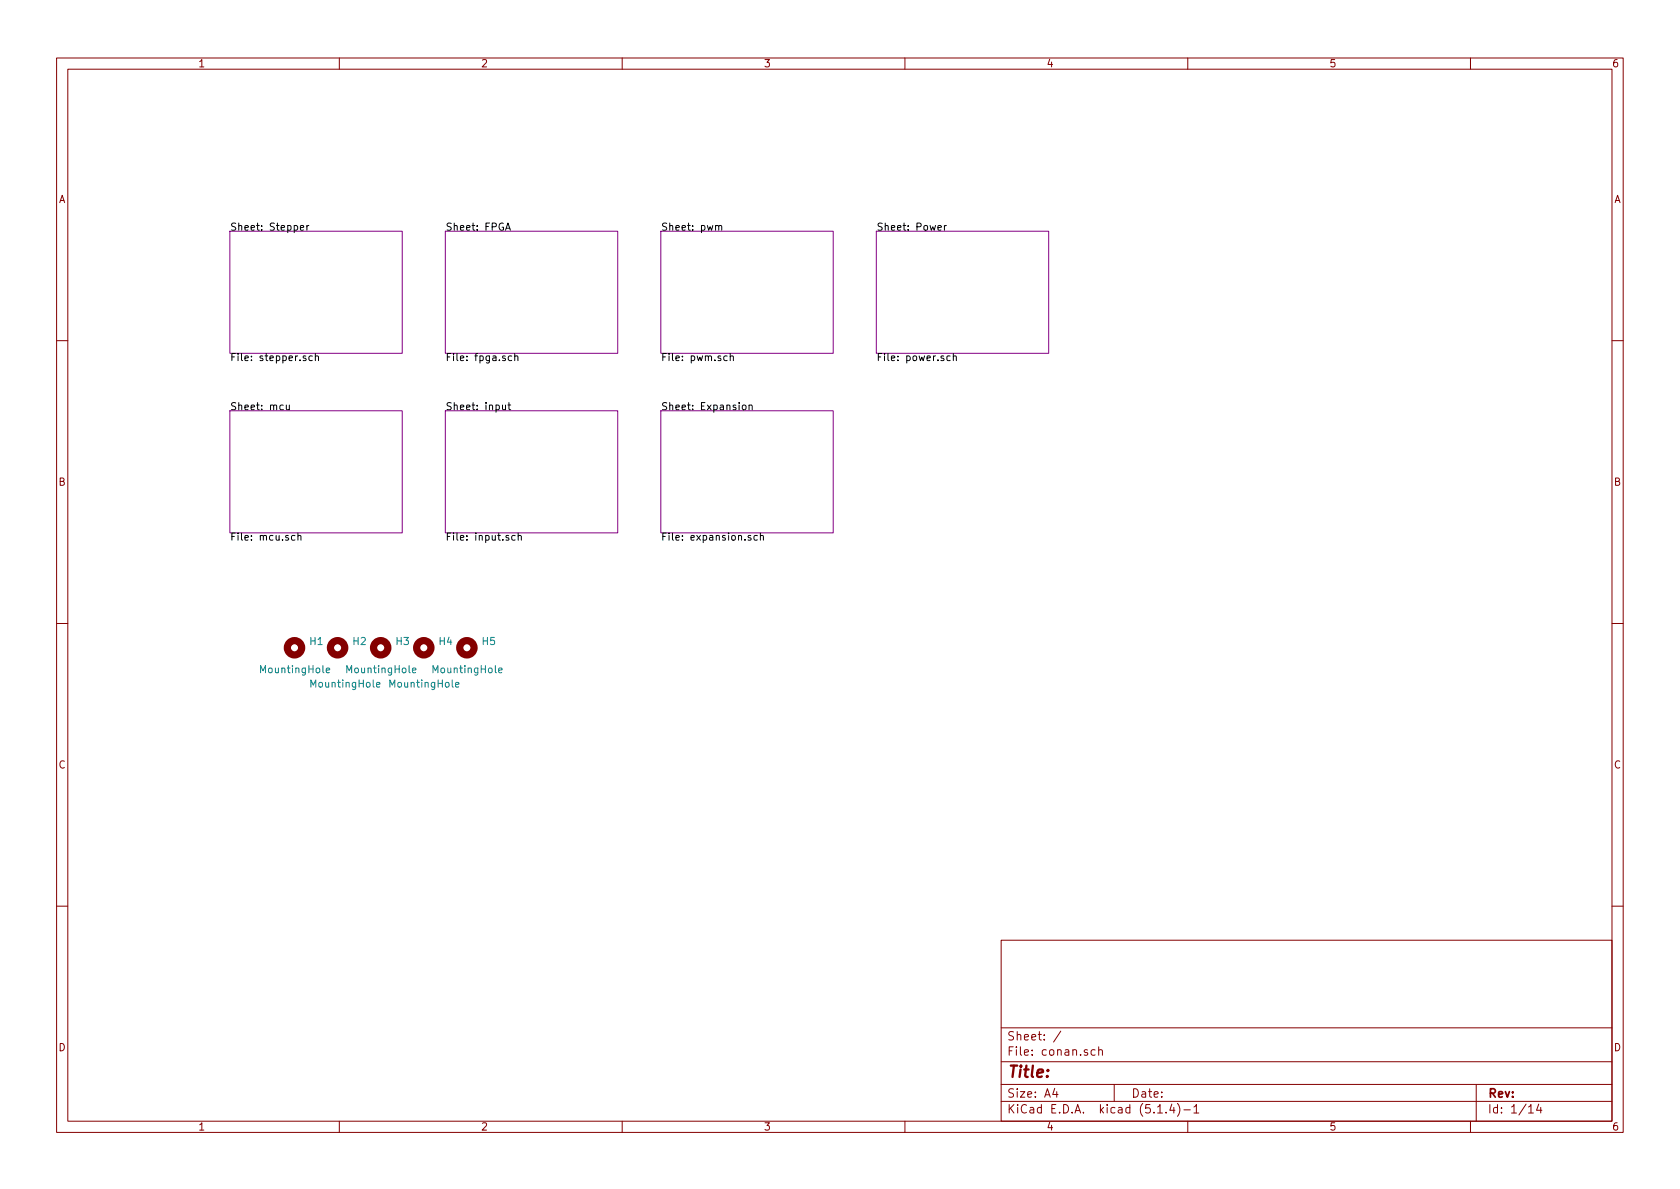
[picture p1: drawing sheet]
<svg xmlns="http://www.w3.org/2000/svg" width="297mm" height="210mm" viewBox="0 0 297 210" stroke-linecap="round" stroke-linejoin="round" font-family="sans-serif">
<g fill="none" stroke="#840000" stroke-width=".18">
<path d="M10 10.3h277v189.9h-277zM12 12.2h273v186.1h-273zM60 10.3v1.9M110 10.3v1.9M160 10.3v1.9M210 10.3v1.9M260 10.3v1.9M10 60.2h2M285 60.2h2M10 110.3h2M285 110.3h2M10 160.2h2"/>
<path d="M177 166.3h108v32h-108zM285 160.2h2M60 198.3v1.9M110 198.3v1.9M160 198.3v1.9M177 194.8h108M177 191.8h108M177 187.8h108M177 181.8h108M186.5 192.5l-.4 1h1M186.8 193v1M187.6 182.3l-1.3 2"/>
<path d="M193.6 185.7l-.4-.1-.3 .3 .1 .6 .2 .1 .4-.1M194.3 185.7a.37 .37 0 0 1 .6 .1v.8M194.3 185.1v1.5M197 191.8v3M204.7 196.8h.8M206.2 196.7v.1M207.2 195.2l-.4 1.1h.9M207.5 195.8v1M208.2 195.1a1.71 1.71 0 0 1 0 2.3M209.3 196.3h1.2M210 198.3v1.9M211.1 195.8l.4-.5v1.5"/>
<path d="M211.1 196.8h.9M260 198.3v1.9M261 191.8v6.5M270.3 195.8l.4-.5v1.5M270.3 196.8h.8M272.1 195.2l-.4 1.1h.9M272.4 195.8v1"/>
</g>
<path d="M40.6 40.9h30.5v21.6h-30.5zM78.7 40.9h30.5v21.6h-30.5zM116.8 40.9h30.5v21.6h-30.5zM154.9 40.9h30.5v21.6h-30.5zM40.6 72.6h30.5v21.6h-30.5zM78.7 72.6h30.5v21.6h-30.5zM116.8 72.6h30.5v21.6h-30.5z" fill="none" stroke="#840084" stroke-width=".18"/>
<g fill="none" stroke="#000" stroke-width=".18">
<path d="M54.3 39.9v.8M54.6 39.9l-.3 .2M126.5 40l.2-.1h.3l.1 .8M167 39.9v.8M167.3 39.9l-.3 .2M53.1 40.3l.6-.1-.1-.3h-.3l-.2 .2 .1 .6h.4M89.4 40.7l.4-1.3 .4 1.3M89.5 40.4h.6M127.1 40.1l.2-.2h.3v.8M165.8 40.3l.6-.1v-.3h-.4l-.2 .2 .1 .6h.5M50.1 71.7l-.4-.1-.2 .3 .1 .5h.5M50.6 71.6l.1 .8 .3 .1 .2-.2"/>
<path d="M51.2 71.6v.9M54.1 63l-.3-.1-.2 .2v.2l.5 .1v.3h-.5M55.2 63l-.3-.1-.3 .3 .1 .5h.5M55.8 63.1l.2-.2 .2 .1 .1 .8M55.8 62.5v1.3M88.8 71.6l.1 .8 .3 .1 .2-.2M89.4 71.6v.9M89.8 71.6h.5M90 71.2v1.1l.3 .2M90.5 63l-.4-.1-.2 .3 .1 .5h.5M91 63.1l.2-.2 .3 .1 .1 .8M91 62.5v1.3"/>
<path d="M128.6 63l-.4-.1-.2 .3 .1 .5h.5M129.1 63.1l.2-.2 .3 .1 .1 .8M129.1 62.5v1.3M131.3 71.7l.2-.1 .4 .1v.5l-.1 .2-.3 .1-.2-.2zM132.4 71.7l.2-.1 .3 .1 .1 .8M132.4 71.6v.9M168 63l-.4-.1-.2 .3 .1 .5h.5M168.6 63.1l.1-.2 .3 .1 .1 .8M168.6 62.5v1.3M52.1 94.7h-.3l-.3 .2 .1 .6h.5M52.7 94.8l.2-.1h.3v.8M52.7 94.3v1.2"/>
<path d="M91.1 94.7h-.4l-.2 .2 .1 .6h.5M91.6 94.8l.2-.1h.3l.1 .8M91.6 94.3v1.2M132.7 94.7h-.3l-.1 .2v.1l.4 .2v.3h-.4M133.9 94.7h-.4l-.2 .2 .1 .6h.5M134.4 94.8l.2-.1h.3l.1 .8M134.4 94.3v1.2"/>
</g>
<g fill="none" stroke="#840000" stroke-width="1.3">
<circle cx="52.1" cy="114.5" r="1.27"/>
<circle cx="59.7" cy="114.5" r="1.27"/>
<circle cx="67.3" cy="114.5" r="1.27"/>
<circle cx="74.9" cy="114.5" r="1.27"/>
<circle cx="82.5" cy="114.5" r="1.27"/>
</g>
<path d="M57.7 118.5l.6-.1-.1-.2-.3-.1-.2 .2 .1 .6h.4M72.9 118.5l.6-.1v-.2l-.4-.1-.2 .2 .1 .6h.5M88.2 118.5l.6-.1-.1-.2-.3-.1-.2 .2v.6h.5M66.6 121.1l.6-.1-.1-.3h-.3l-.2 .1v.7h.5M80.5 121.1l.7-.1-.1-.3h-.4l-.2 .1 .1 .7h.5" fill="none" stroke="#008484" stroke-width=".18"/>
<text font-size="2.8" fill="#840000" x="178" y="190.5">Title:</text>
<g font-size="2.1" fill="#840000">
<text x="178" y="184">Sheet: /</text>
<text x="178" y="186.7">File: conan.sch</text>
<text x="178" y="196.9">KiCad E.D.A. kicad (5.1.4)-1</text>
<text x="178" y="194.1">Size: A4</text>
<text x="200" y="194.1">Date:</text>
<text x="263" y="194.1">Rev:</text>
<text x="263" y="196.9">Id: 1/14</text>
</g>
<g font-size="1.8" fill="#840000">
<text x="35" y="11.9">1</text>
<text x="85" y="11.9">2</text>
<text x="135" y="11.9">3</text>
<text x="185" y="11.9">4</text>
<text x="235" y="11.9">5</text>
<text x="285" y="11.9">6</text>
<text x="10.4" y="35.9">A</text>
<text x="285.4" y="35.9">A</text>
<text x="10.4" y="85.9">B</text>
<text x="285.4" y="85.9">B</text>
<text x="10.4" y="135.9">C</text>
<text x="285.4" y="135.9">C</text>
<text x="10.4" y="185.9">D</text>
<text x="285.4" y="185.9">D</text>
<text x="35" y="199.9">1</text>
<text x="85" y="199.9">2</text>
<text x="135" y="199.9">3</text>
<text x="185" y="199.9">4</text>
<text x="235" y="199.9">5</text>
<text x="285" y="199.9">6</text>
</g>
<g font-size="1.8">
<text x="40.6" y="40.8">Sheet: Stepper</text>
<text x="78.7" y="40.8">Sheet: FPGA</text>
<text x="116.8" y="40.8">Sheet: pwm</text>
<text x="154.9" y="40.8">Sheet: Power</text>
<text x="40.6" y="63.8">File: stepper.sch</text>
<text x="78.7" y="63.8">File: fpga.sch</text>
<text x="116.8" y="63.8">File: pwm.sch</text>
<text x="154.9" y="63.8">File: power.sch</text>
<text x="40.6" y="72.5">Sheet: mcu</text>
<text x="78.7" y="72.5">Sheet: input</text>
<text x="116.8" y="72.5">Sheet: Expansion</text>
<text x="40.6" y="95.6">File: mcu.sch</text>
<text x="78.7" y="95.6">File: input.sch</text>
<text x="116.8" y="95.6">File: expansion.sch</text>
</g>
<g font-size="1.8" fill="#008484">
<text x="46.3" y="119">MountingHole</text>
<text x="54.8" y="114.1">H1</text>
<text x="61.5" y="119">MountingHole</text>
<text x="62.5" y="114.1">H2</text>
<text x="70.1" y="114.1">H3</text>
<text x="76.8" y="119">MountingHole</text>
<text x="77.7" y="114.1">H4</text>
<text x="85.3" y="114.1">H5</text>
<text x="55.2" y="121.6">MountingHole</text>
<text x="69.1" y="121.6">MountingHole</text>
</g>
</svg>
